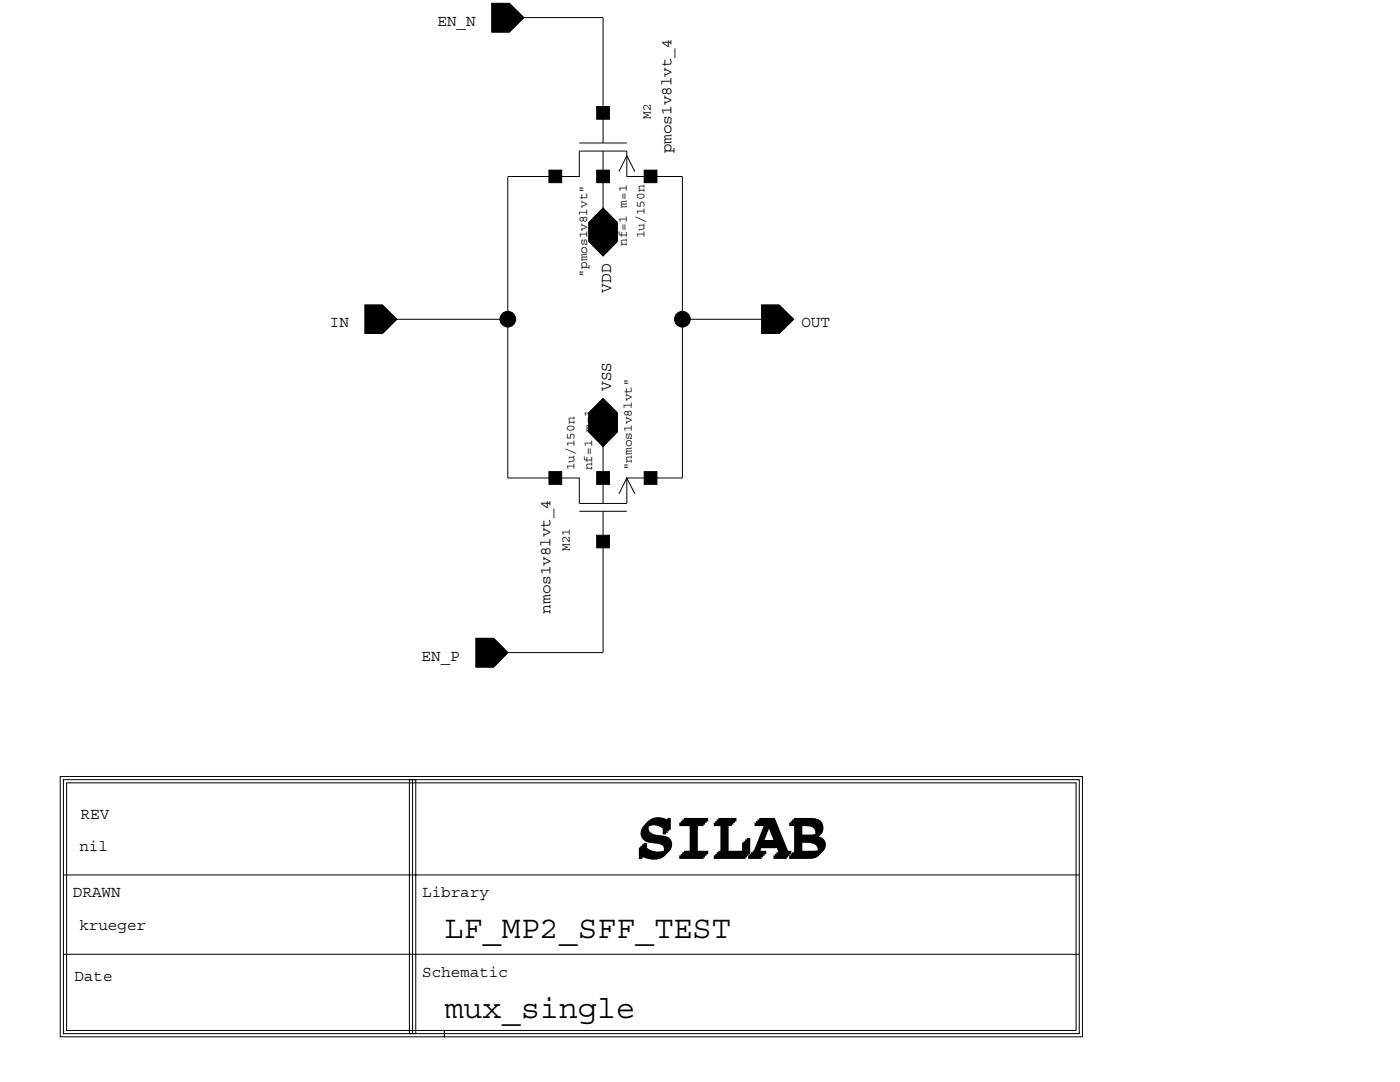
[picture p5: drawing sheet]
<svg xmlns="http://www.w3.org/2000/svg" width="279mm" height="216mm" viewBox="0 0 279 216" stroke-linecap="round" stroke-linejoin="round" font-family="sans-serif">
<g fill="none" stroke="#000" stroke-width=".2">
<path d="M98.2 .7h3.4l2.9 2.8-2.9 2.9h-3.4zM104.5 3.5h15.9v25M101.3 35.2h14.3v-5.1h9.5v5.1h11.1v60.2h-11.1v5.1h-9.5v-5.1h-14.3zM115.6 28.5h9.5M120.4 30.1v21M123.5 34.2l1.6-3.1 1.6 3.1M120.4 41.5l2.8 2.9v3.8l-2.8 2.9-2.9-2.9v-3.8zM72.9 60.9h3.4l2.9 2.8-2.9 2.8h-3.4zM79.2 63.7h22.1M120.4 79.5l2.8 2.9v3.8l-2.8 2.9-2.9-2.9v-3.8zM136.2 63.7h15.8M152 60.9h3.5l2.9 2.8-2.9 2.8h-3.5z"/>
<path d="M120.4 85.9v14.6M123.5 98.6l1.6-3.2 1.6 3.2M115.6 102h9.5M120.4 102v28.2h-19.1M95 127.4h3.5l2.8 2.8-2.8 2.9h-3.5zM12 154.9h204v52h-127.3v-1.3h126.1v-49.4h-201.5v49.4h75.4v1.3h-76.7zM12.7 155.6h202.7v50.6h-202.7zM81.7 155.6h1.3v50.6h-1.3zM82.3 155.6v50.6M12.7 174.6h202.7M12.7 190.4h202.7"/>
</g>
<g fill="#000" stroke="#000" stroke-width=".2">
<path d="M98.2 .7h3.4l2.9 2.8-2.9 2.9h-3.4zM109.6 34h2.5v2.4h-2.5zM119.1 21.3h2.5v2.5h-2.5zM119.1 34h2.5v2.4h-2.5zM128.6 34h2.5v2.4h-2.5zM120.4 41.5l2.8 2.9v3.8l-2.8 2.9-2.9-2.9v-3.8zM72.9 60.9h3.4l2.9 2.8-2.9 2.8h-3.4zM152 60.9h3.5l2.9 2.8-2.9 2.8h-3.5zM109.6 94.1h2.5v2.5h-2.5zM119.1 94.1h2.5v2.5h-2.5zM120.4 79.5l2.8 2.9v3.8l-2.8 2.9-2.9-2.9v-3.8zM128.6 94.1h2.5v2.5h-2.5z"/>
<path d="M119.1 106.8h2.5v2.5h-2.5zM95 127.4h3.5l2.8 2.8-2.8 2.9h-3.5z"/>
<circle cx="101.3" cy="63.7" r="1.57"/>
<circle cx="136.2" cy="63.7" r="1.57"/>
</g>
<g font-size="12.7">
<text x="126.6" y="171.4">SILAB</text>
<text x="127.5" y="170.5">SILAB</text>
</g>
<g font-size="6.3">
<text x="88.7" y="187.2">LF_MP2_SFF_TEST</text>
<text x="88.7" y="203.1">mux_single</text>
</g>
<g font-size="3.2">
<text x="87.3" y="5.1">EN_N</text>
<text x="134" y="30.6" transform="rotate(-90 134 30.6)">pmos1v8lvt_4</text>
<text x="121.9" y="58.4" transform="rotate(-90 121.9 58.4)">VDD</text>
<text x="65.8" y="65.3">IN</text>
<text x="159.9" y="65.3">OUT</text>
<text x="121.9" y="78" transform="rotate(-90 121.9 78)">VSS</text>
<text x="109.9" y="122.4" transform="rotate(-90 109.9 122.4)">nmos1v8lvt_4</text>
<text x="84.1" y="131.8">EN_P</text>
<text x="16.1" y="163.5">REV</text>
<text x="15.8" y="169.8">nil</text>
<text x="14.6" y="179">DRAWN</text>
<text x="84.2" y="179">Library</text>
<text x="15.8" y="185.7">krueger</text>
<text x="14.9" y="195.8">Date</text>
<text x="84.2" y="194.9">Schematic</text>
</g>
<g font-size="2.5">
<text x="129.9" y="23.7" transform="rotate(-90 129.9 23.7)">M2</text>
<text x="128.6" y="47.5" transform="rotate(-90 128.6 47.5)">1u/150n</text>
<text x="125.1" y="49.1" transform="rotate(-90 125.1 49.1)">nf=1 m=1</text>
<text x="117.2" y="55.2" transform="rotate(-90 117.2 55.2)">&quot;pmos1v8lvt&quot;</text>
<text x="114.6" y="93.8" transform="rotate(-90 114.6 93.8)">1u/150n</text>
<text x="118.2" y="93.8" transform="rotate(-90 118.2 93.8)">nf=1 m=1</text>
<text x="126.1" y="93.8" transform="rotate(-90 126.1 93.8)">&quot;nmos1v8lvt&quot;</text>
<text x="113.7" y="109.9" transform="rotate(-90 113.7 109.9)">M21</text>
</g>
</svg>
